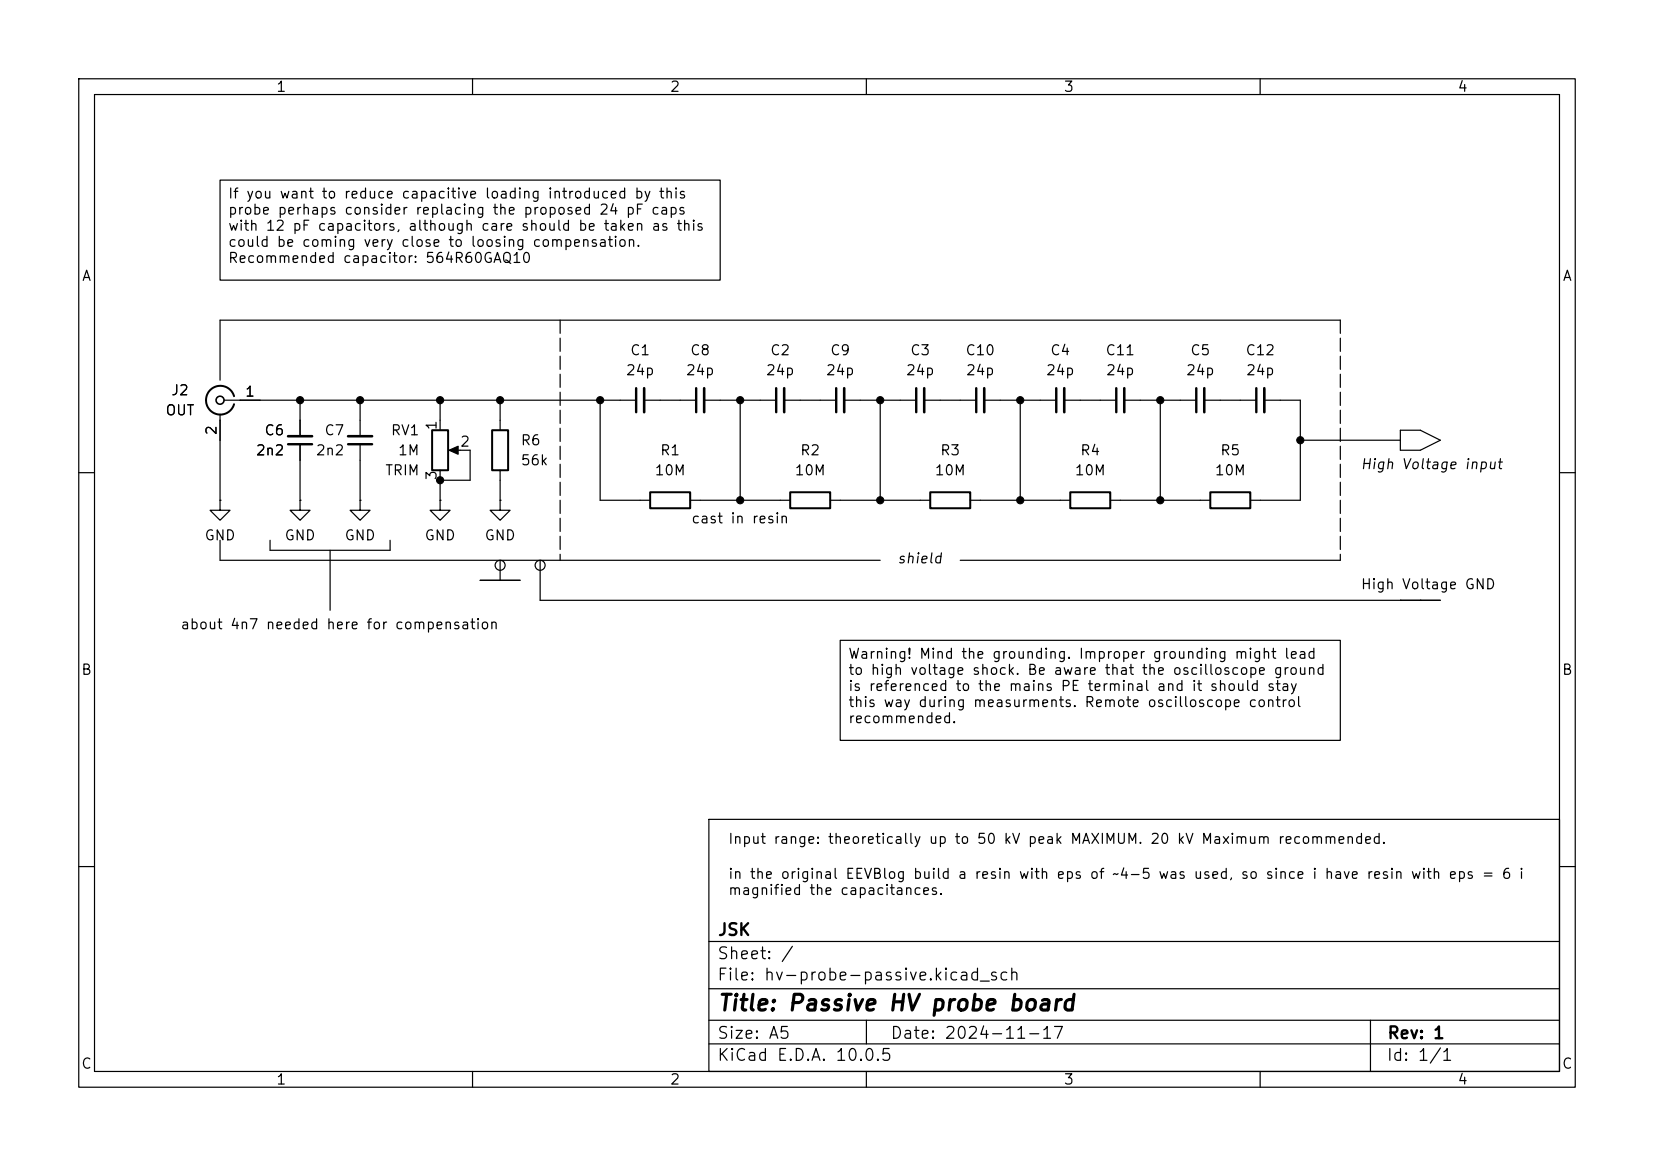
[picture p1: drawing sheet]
<svg xmlns="http://www.w3.org/2000/svg" width="210mm" height="148mm" viewBox="0 0 210 148" stroke-linecap="round" stroke-linejoin="round" font-family="sans-serif">
<g fill="none" stroke="#000" stroke-width=".15">
<path d="M10 10h190v128h-190zM12 12h186v124h-186zM60 10v2M110 10v2M160 10v2M27.9 22.9h63.5v12.7h-63.5zM27.9 52.6v10.9M28.4 50.8h52.4M38.1 50.8v4.6M38.1 56.4v7.1M45.7 50.8v4.6M45.7 56.4v7.1"/>
<path d="M55.9 50.8v3.8M55.9 59.7v3.8M57.4 57.2h2.3v3.8h-3.8M63.5 50.8v3.8M63.5 59.7v3.8M76.2 50.8v12.7h6.3M81.8 50.8h6.6M89.4 50.8h9.2M94 50.8v12.7M99.6 50.8h6.6M107.2 50.8h9.1M111.8 50.8v12.7"/>
<path d="M117.3 50.8h6.7M125 50.8h9.1M129.5 50.8v12.7M135.1 50.8h6.6M142.7 50.8h9.2M147.3 50.8v12.7M152.9 50.8h6.6M160.5 50.8h4.6v12.7h-6.4M165.1 55.9h12.7M170.2 40.6h-142.3v7.7M177.8 54.6h2.5l2.6 1.3-2.6 1.3h-2.5zM10 60h2"/>
<path d="M27.9 63.5v1.3h1.3l-1.3 1.2-1.2-1.2h1.2M27.9 63.5h.1M27.9 68.6v2.5h83.9M34.3 68.6v1.3h15.2v-1.3M38.1 63.5v1.3h1.3l-1.3 1.2-1.3-1.2h1.3M38.1 63.5h.1M41.9 69.9v7.6M45.7 63.5v1.3h1.3l-1.3 1.2-1.3-1.2h1.3M45.7 63.5h.1M55.9 63.5v1.3h1.2l-1.2 1.2-1.3-1.2h1.3M55.9 63.5h.1M61 73.7h5"/>
<path d="M63.5 63.5v1.3h1.3l-1.3 1.2-1.3-1.2h1.3M63.5 63.5h.1M63.5 71.1v2.6M68.6 71.1v5.1h114.3M87.6 63.5h12.7M105.4 63.5h12.7M121.9 71.1h48.3M123.2 63.5h12.7M141 63.5h12.7M177.8 76.2h.1M180.3 76.2h.1M198 60h2"/>
<path d="M106.7 81.3h63.5v12.7h-63.5zM10 110h2M90 104h108v32h-108zM90 119.5h108M198 110h2M60 136v2M90 132.5h108M90 129.5h108M90 125.5h108M110 136v2M110 129.5v3M160 136v2"/>
<path d="M174 129.5v6.5"/>
<circle cx="63.5" cy="71.8" r=".63"/>
<circle cx="68.6" cy="71.8" r=".63"/>
</g>
<path d="M36.6 56.4h3M44.2 56.4h3M80.8 49.3v3M88.4 49.3v3M98.6 49.3v3M106.2 49.3v3M116.3 49.3v3M124 49.3v3M134.1 49.3v3M141.7 49.3v3M151.9 49.3v3M159.5 49.3v3" fill="none" stroke="#000" stroke-width=".3"/>
<path d="M36.6 55.4h3M44.2 55.4h3M81.8 49.3v3M89.4 49.3v3M99.6 49.3v3M107.2 49.3v3M117.3 49.3v3M125 49.3v3M135.1 49.3v3M142.7 49.3v3M152.9 49.3v3M160.5 49.3v3" fill="none" stroke="#000" stroke-width=".33"/>
<path d="M29.7 50.3a1.81 1.81 0 0 0-2.8-1 1.81 1.81 0 0 0 0 3 1.81 1.81 0 0 0 2.8-1M54.9 54.6h2v5.1h-2zM62.5 54.6h2v5.1h-2zM82.5 62.5h5.1v2h-5.1zM100.3 62.5h5.1v2h-5.1zM118.1 62.5h5.1v2h-5.1zM135.9 62.5h5.1v2h-5.1zM153.7 62.5h5v2h-5z" fill="none" stroke="#000" stroke-width=".25"/>
<path d="M57 57.2l1.2-.6v1.1z" fill="#000" stroke="#000" stroke-width=".15"/>
<circle cx="27.9" cy="50.8" r=".51" fill="none" stroke="#000" stroke-width=".2"/>
<path d="M71.1 40.6v30.5M170.2 40.6v30.5" fill="none" stroke="#000" stroke-width=".15" stroke-dasharray="1.7 .6"/>
<g fill="#000" stroke="#000" stroke-width=".13">
<circle cx="38.1" cy="50.8" r=".46"/>
<circle cx="45.7" cy="50.8" r=".46"/>
<circle cx="55.9" cy="50.8" r=".46"/>
<circle cx="63.5" cy="50.8" r=".46"/>
<circle cx="76.2" cy="50.8" r=".46"/>
<circle cx="94" cy="50.8" r=".46"/>
<circle cx="111.8" cy="50.8" r=".46"/>
<circle cx="129.5" cy="50.8" r=".46"/>
<circle cx="147.3" cy="50.8" r=".46"/>
<circle cx="165.1" cy="55.9" r=".46"/>
<circle cx="55.9" cy="61" r=".46"/>
<circle cx="94" cy="63.5" r=".46"/>
<circle cx="111.8" cy="63.5" r=".46"/>
<circle cx="129.5" cy="63.5" r=".46"/>
<circle cx="147.3" cy="63.5" r=".46"/>
</g>
<text font-size="2" x="91" y="128.8">Title: Passive HV probe board</text>
<g font-size="1.5">
<text x="91.1" y="119.1">JSK</text>
<text x="91" y="124.8">File: hv-probe-passive.kicad_sch</text>
<text x="91" y="122.1">Sheet: /</text>
<text x="91" y="135">KiCad E.D.A. 10.0.5</text>
<text x="91" y="132.2">Size: A5</text>
<text x="113" y="132.2">Date: 2024-11-17</text>
<text x="176" y="135">Id: 1/1</text>
<text x="176.1" y="132.2">Rev: 1</text>
</g>
<g font-size="1.3">
<text x="35" y="12">1</text>
<text x="85" y="12">2</text>
<text x="135" y="12">3</text>
<text x="185" y="12">4</text>
<text x="28.9" y="25.5">If you want to reduce capacitive loading introduced by this</text>
<text x="28.9" y="27.6">probe perhaps consider replacing the proposed 24 pF caps</text>
<text x="28.9" y="29.6">with 12 pF capacitors, although care should be taken as this</text>
<text x="10.3" y="36">A</text>
<text x="28.9" y="31.7">could be coming very close to loosing compensation.</text>
<text x="28.9" y="33.7">Recommended capacitor: 564R60GAQ10</text>
<text x="198.3" y="36">A</text>
<text x="79.4" y="48">24p</text>
<text x="79.9" y="45.4">C1</text>
<text x="87" y="48">24p</text>
<text x="87.5" y="45.4">C8</text>
<text x="97.2" y="48">24p</text>
<text x="97.7" y="45.4">C2</text>
<text x="104.8" y="48">24p</text>
<text x="105.3" y="45.4">C9</text>
<text x="114.9" y="48">24p</text>
<text x="115.5" y="45.4">C3</text>
<text x="122.5" y="45.4">C10</text>
<text x="122.6" y="48">24p</text>
<text x="132.7" y="48">24p</text>
<text x="133.3" y="45.4">C4</text>
<text x="140.3" y="45.4">C11</text>
<text x="140.3" y="48">24p</text>
<text x="150.5" y="48">24p</text>
<text x="151" y="45.4">C5</text>
<text x="158.1" y="45.4">C12</text>
<text x="158.1" y="48">24p</text>
<text x="20.9" y="53">OUT</text>
<text x="21.6" y="50.5">J2</text>
<text x="31" y="50.7">1</text>
<text x="27.8" y="55.3" transform="rotate(-90 27.8 55.3)">2</text>
<text x="32.4" y="58.1">2n2</text>
<text x="33.5" y="55.6">C6</text>
<text x="40" y="58.1">2n2</text>
<text x="41.1" y="55.6">C7</text>
<text x="49.5" y="55.6">RV1</text>
<text x="50.4" y="58.1">1M</text>
<text x="55.7" y="54.7" transform="rotate(-90 55.7 54.7)">1</text>
<text x="58.3" y="57">2</text>
<text x="66" y="56.8">R6</text>
<text x="66" y="59.4">56k</text>
<text x="83.7" y="58.1">R1</text>
<text x="101.5" y="58.1">R2</text>
<text x="119.3" y="58.1">R3</text>
<text x="137.1" y="58.1">R4</text>
<text x="154.8" y="58.1">R5</text>
<text x="172.6" y="59.9">High Voltage input</text>
<text x="48.8" y="60.7">TRIM</text>
<text x="55.7" y="61.1" transform="rotate(-90 55.7 61.1)">3</text>
<text x="83" y="60.7">10M</text>
<text x="100.8" y="60.7">10M</text>
<text x="118.6" y="60.7">10M</text>
<text x="136.4" y="60.7">10M</text>
<text x="154.1" y="60.7">10M</text>
<text x="25.9" y="68.9">GND</text>
<text x="36" y="68.9">GND</text>
<text x="43.7" y="68.9">GND</text>
<text x="53.8" y="68.9">GND</text>
<text x="61.4" y="68.9">GND</text>
<text x="87.7" y="66.8">cast in resin</text>
<text x="113.8" y="71.8">shield</text>
<text x="172.7" y="75.1">High Voltage GND</text>
<text x="22.8" y="80.2">about 4n7 needed here for compensation</text>
<text x="107.6" y="83.9">Warning! Mind the grounding. Improper grounding might lead</text>
<text x="10.2" y="86">B</text>
<text x="107.6" y="86">to high voltage shock. Be aware that the oscilloscope ground</text>
<text x="107.6" y="88">is referenced to the mains PE terminal and it should stay</text>
<text x="198.2" y="86">B</text>
<text x="107.6" y="90.1">this way during measurments. Remote oscilloscope control</text>
<text x="107.6" y="92.1">recommended.</text>
<text x="92.4" y="107.4">Input range: theoretically up to 50 kV peak MAXIMUM. 20 kV Maximum recommended.</text>
<text x="92.4" y="111.9">in the original EEVBlog build a resin with eps of ~4-5 was used, so since i have resin with eps = 6 i</text>
<text x="92.4" y="113.9">magnified the capacitances.</text>
<text x="10.2" y="136">C</text>
<text x="35" y="138">1</text>
<text x="85" y="138">2</text>
<text x="135" y="138">3</text>
<text x="185" y="138">4</text>
<text x="198.2" y="136">C</text>
</g>
</svg>
